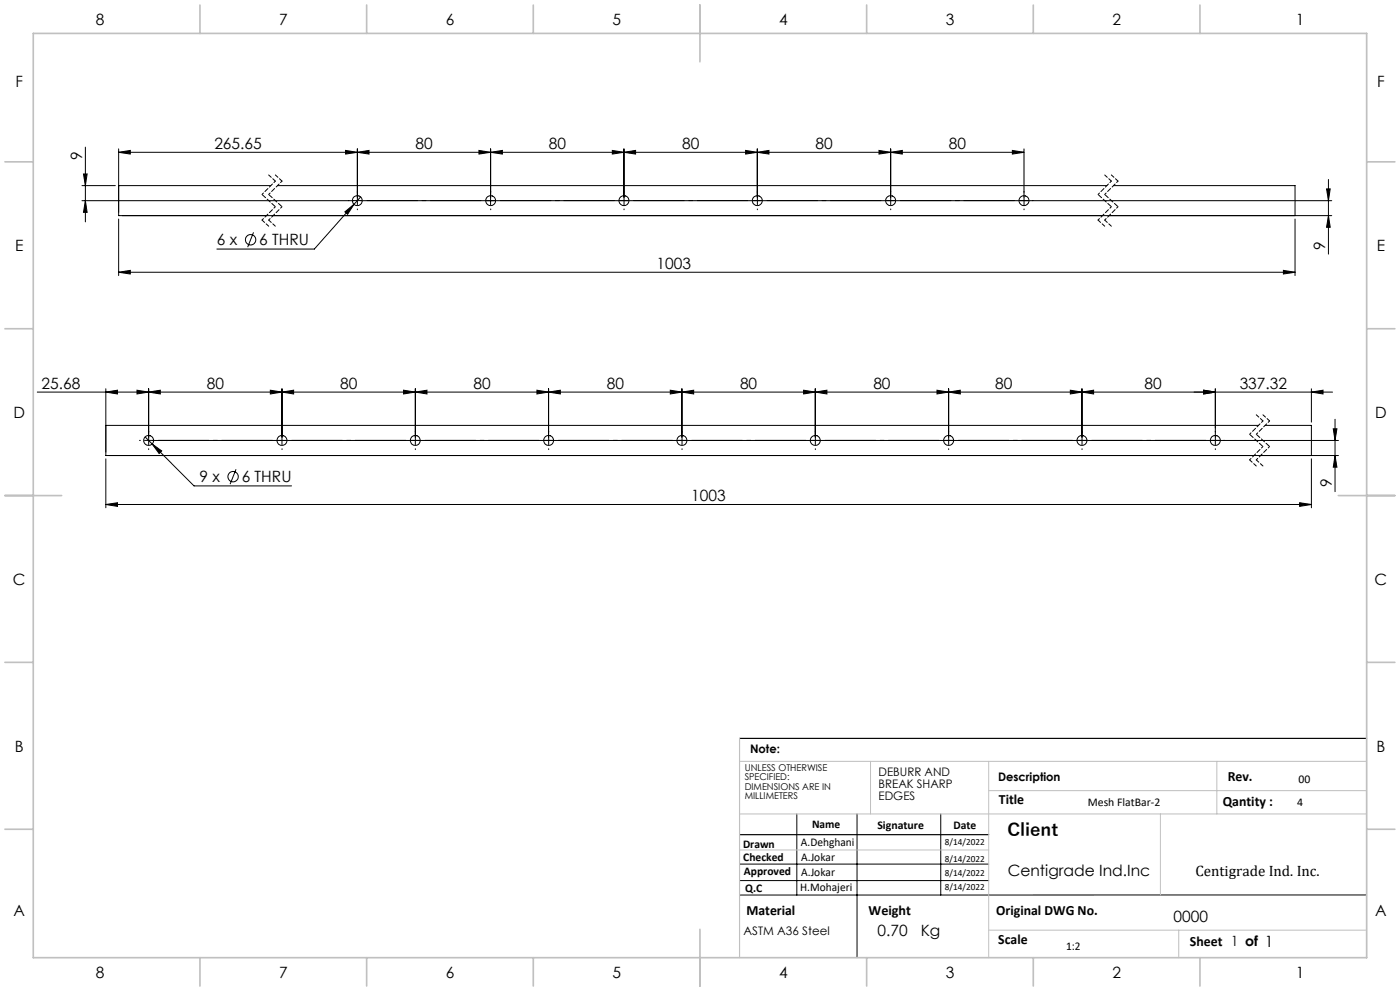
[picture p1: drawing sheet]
<svg xmlns="http://www.w3.org/2000/svg" width="420mm" height="297mm" viewBox="0 0 420 297" stroke-linecap="round" stroke-linejoin="round" font-family="sans-serif">
<g fill="none" stroke="#000" stroke-width=".3">
<path d="M24.6 55.6h10M25 52.1h1.1l-.5 3.5zM25.6 44.1v22.4M35.6 45.6l3.5-.5v1.1zM35.6 44.6v20h363.9M35.6 45.6h271.6M35.6 55.6h45.6M83.3 55.6h248.8M103.7 45.1l3.5 .5-3.5 .6zM107.2 45.6l3.5-.5v1.1zM107.2 44.6v14.5M108.2 59l-2 2.2"/>
<path d="M143.7 45.1l3.5 .5-3.5 .6zM147.2 45.6l3.5-.5v1.1zM147.2 44.6v16.8M183.7 45.1l3.5 .5-3.5 .6zM187.2 45.6l3.5-.5v1.1zM187.2 44.6v14.5M223.7 45.1l3.5 .5-3.5 .6zM227.2 45.6l3.5-.5v1.1zM227.2 44.6v14.5M263.7 45.1l3.5 .5-3.5 .6zM267.2 45.6l3.5-.5v1.1zM267.2 44.6v14.5"/>
<path d="M303.7 45.1l3.5 .5-3.5 .6zM307.2 44.6v14.5M334 55.6h54.5v9M398 56.6h1.1l-.6 3.5zM398.5 53.8v22.4M24.6 60.1h81.6M25.6 60.1l.5 3.5h-1.1zM35.6 65.6v17M76.1 69.6l-1.8 4.5M103.5 63.5l2.7-2.3-1.9 3zM106.2 61.2l-11.9 13.4h-29.2M108.2 60.1h291.3"/>
<path d="M388.5 65.6v17M398.5 64.6l.6 3.5h-1.1zM35.6 81.6l3.5-.6v1.1zM35.6 81.6h352.9M385 81l3.5 .6-3.5 .5zM11.2 117.5h388.6M31.8 117.5l3.4-.6v1.2zM31.8 116.5v20h369.7M41.1 116.9l3.5 .6-3.5 .6zM44.6 117.5l3.5-.6v1.2zM44.6 116.5v14.5M81.1 116.9l3.5 .6-3.5 .6z"/>
<path d="M84.6 117.5l3.5-.6v1.2zM84.6 116.5v16.7M121.1 116.9l3.5 .6-3.5 .6zM124.6 117.5l3.5-.6v1.2zM124.6 116.5v14.5M161.1 116.9l3.5 .6-3.5 .6zM164.6 117.5l3.5-.6v1.2zM164.6 116.5v14.5M201.1 116.9l3.5 .6-3.5 .6zM204.6 117.5l3.5-.6v1.2zM204.6 116.5v14.5M241.1 116.9l3.5 .6-3.5 .6z"/>
<path d="M244.6 117.5l3.5-.6v1.2zM244.6 116.5v14.5M281.1 116.9l3.5 .6-3.5 .6zM284.6 117.5l3.5-.6v1.2zM284.6 116.5v14.5M321.1 116.9l3.5 .6-3.5 .6zM324.6 117.5l3.5-.6v1.2zM324.6 116.5v14.5M361.1 116.9l3.5 .6-3.5 .6zM364.6 116.5v14.5M393.4 117.5l3.5-.6v1.2zM393.4 116.5v10"/>
<path d="M31.7 137.5v14.7M31.8 127.5h345.7M43.5 130.9l2.1 2.2M45.6 132h355.9M45.6 133.1l2.9 2-.8 .8zM45.6 133.1l12.6 12.5h29.3M379.5 127.5h13.9v9M393.4 137.5v14.7M400 128.5h1.1l-.6 3.5zM400.5 136.5l.6 3.5h-1.1zM400.5 125.7v21.7M31.7 151.2l3.5-.5v1.1z"/>
<path d="M31.7 151.2h361.7M70.8 140.6l-1.8 4.5M389.9 150.7l3.5 .5-3.5 .6zM221.9 259h74.7M239 243.9v24.3M257.1 243.9v43.1M282.2 243.9v24.3M221.9 263.9h74.7M410 268.2h-188.1"/>
<circle cx="75.2" cy="71.8" r="1.55"/>
<circle cx="107.2" cy="60.1" r="1.49"/>
<circle cx="147.2" cy="60.1" r="1.49"/>
<circle cx="187.2" cy="60.1" r="1.5"/>
<circle cx="227.2" cy="60.1" r="1.5"/>
<circle cx="267.2" cy="60.1" r="1.5"/>
<circle cx="307.2" cy="60.1" r="1.49"/>
<circle cx="44.6" cy="132" r="1.5"/>
<circle cx="84.6" cy="132" r="1.5"/>
<circle cx="124.6" cy="132" r="1.5"/>
<circle cx="164.6" cy="132" r="1.5"/>
<circle cx="204.6" cy="132" r="1.51"/>
<circle cx="244.6" cy="132" r="1.5"/>
<circle cx="284.6" cy="132" r="1.5"/>
<circle cx="324.6" cy="132" r="1.5"/>
<circle cx="364.6" cy="132" r="1.5"/>
<circle cx="69.9" cy="142.9" r="1.55"/>
</g>
<g fill="none" stroke="#000" stroke-width=".3" stroke-dasharray="15.2 1.3 1.3 1.3">
<path d="M107.2 57.6v-.2M147.2 57.6v-.2M187.2 57.6v-.2M227.2 57.6v-.2M267.2 57.6v-.2M307.2 57.6v-.2M104.7 60.1h-.2M107.2 60.1h-1.2M107.2 60.1v1.3M107.2 60.1h1.3M107.2 60.1v-1.2M107.2 62.6v.3"/>
<path d="M147.2 62.6v.3M187.2 60.1h-1.2M187.2 60.1v1.3M187.2 60.1h1.3M187.2 60.1v-1.2M187.2 62.6v.3M227.2 60.1h-1.2M227.2 60.1v1.3M227.2 60.1h1.3M227.2 60.1v-1.2M227.2 62.6v.3M267.2 60.1h-1.2"/>
<path d="M267.2 60.1v1.3M267.2 60.1h1.3M267.2 60.1v-1.2M267.2 62.6v.3M307.2 60.1h-1.2M307.2 60.1v1.3M307.2 60.1h1.3M307.2 60.1v-1.2M307.2 62.6v.3M309.7 60.1h.3M42.1 132h-.2M44.6 132h-1.2"/>
<path d="M44.6 132v1.2M44.6 132h1.3M44.6 132v-1.3M44.6 134.5v.2M44.6 129.5v-.3M84.6 134.5v.2M84.6 129.5v-.3M124.6 132h-1.2M124.6 132v1.2M124.6 132h1.3M124.6 132v-1.3M124.6 134.5v.2"/>
<path d="M124.6 129.5v-.3M164.6 132h-1.2M164.6 132v1.2M164.6 132h1.3M164.6 132v-1.3M164.6 134.5v.2M164.6 129.5v-.3M204.6 132h-1.2M204.6 132v1.2M204.6 132h1.3M204.6 132v-1.3M204.6 134.5v.2"/>
<path d="M204.6 129.5v-.3M244.6 132h-1.2M244.6 132v1.2M244.6 132h1.3M244.6 132v-1.3M244.6 134.5v.2M244.6 129.5v-.3M284.6 132h-1.2M284.6 132v1.2M284.6 132h1.3M284.6 132v-1.3M284.6 134.5v.2"/>
<path d="M284.6 129.5v-.3M324.6 132h-1.2M324.6 132v1.2M324.6 132h1.3M324.6 132v-1.3M324.6 134.5v.2M324.6 129.5v-.3M364.6 132h-1.2M364.6 132v1.2M364.6 132h1.3M364.6 132v-1.3M364.6 134.5v.2"/>
<path d="M364.6 129.5v-.3M367.1 132h.3"/>
</g>
<g fill="none" stroke="#000" stroke-width=".3" stroke-dasharray="15.2 1.3 1.3 1.3" stroke-dashoffset="-.4">
<path d="M144.7 60.1h-35M184.7 60.1h-35M224.7 60.1h-35M264.7 60.1h-35M304.7 60.1h-35M82.1 132h-35M122.1 132h-35M162.1 132h-35M202.1 132h-35M242.1 132h-35M282.1 132h-35M322.1 132h-35"/>
<path d="M362.1 132h-35"/>
</g>
<path d="M80.6 52.4l2 1.9M82.6 52.4l2 1.9M331.4 52.4l2 1.9M333.4 52.4l2 1.9M78.6 66l2 1.8M80.6 66l2 1.8M329.4 66l2 1.8M331.4 66l2 1.8M374.9 137.8l2 1.9M376.9 124.3l2 1.8M376.9 137.8l2 1.9M378.9 124.3l2 1.8" fill="none" stroke="#000" stroke-width=".3" stroke-dasharray="1.3 .6" stroke-dashoffset=".2"/>
<path d="M82.6 54.3l-4 4M84.6 54.3l-4 4M333.4 54.3l-4 4M335.4 54.3l-4 4M82.6 62l-4 4M84.6 62l-4 4M333.4 62l-4 4M335.4 62l-4 4M378.9 126.1l-4 4M378.9 133.8l-4 4M380.9 126.1l-4 4M380.9 133.8l-4 4" fill="none" stroke="#000" stroke-width=".3" stroke-dasharray="1.3 .6" stroke-dashoffset=".7"/>
<path d="M78.6 58.3l4 3.7M80.6 58.3l4 3.7M329.4 58.3l4 3.7M331.4 58.3l4 3.7M374.9 130.1l4 3.7M376.9 130.1l4 3.7" fill="none" stroke="#000" stroke-width=".3" stroke-dasharray="1.3 .6" stroke-dashoffset="-.2"/>
<path d="M221.9 221.3h188.1M221.9 250.2h74.7" fill="none" stroke="#000" stroke-width=".35"/>
<path d="M221.9 228.2h188.1M261.2 228.2v15.7M296.6 228.2v58.8M296.6 237h113.4M365.1 228.2v15.7M221.9 243.9h188.1M221.9 254.7h74.7M348.1 243.9v24.3M296.6 278.8h113.4M353.6 278.8v8.2" fill="none" stroke="#c0c0c0" stroke-width=".3"/>
<path d="M221.9 221.3v65.7" fill="none" stroke="#c0c0c0" stroke-width=".35"/>
<g fill="none" stroke="#c0c0c0" stroke-width=".5">
<path d="M10 10h400v277h-400zM60 1.5v8.5M110 1.5v8.5M160 1.5v8.5M210 1.5v17M260 1.5v8.5M310 1.5v8.5M360 1.5v8.5M1.5 48.5h8.5M410 48.5h8.5M1.5 98.5h8.5M410 98.5h8.5"/>
<path d="M1.5 148.5h17M401.5 148.5h17M1.5 198.5h8.5M410 198.5h8.5M1.5 248.5h8.5M410 248.5h8.5M210 278.5v17M60 287v8.5M110 287v8.5M160 287v8.5M260 287v8.5M310 287v8.5"/>
<path d="M360 287v8.5"/>
</g>
<g fill="#000">
<path d="M25 52.1h1.1l-.5 3.5zM25.6 60.1l.5 3.5h-1.1z"/>
<path d="M103.5 63.5l.8 .7 1.9-3zM35.6 45.6l3.5-.5v1.1zM103.7 45.1l3.5 .5-3.5 .6zM107.2 45.6l3.5-.5v1.1zM143.7 45.1l3.5 .5-3.5 .6zM147.2 45.6l3.5-.5v1.1zM183.7 45.1l3.5 .5-3.5 .6zM187.2 45.6l3.5-.5v1.1zM223.7 45.1l3.5 .5-3.5 .6zM227.2 45.6l3.5-.5v1.1zM263.7 45.1l3.5 .5-3.5 .6zM267.2 45.6l3.5-.5v1.1zM303.7 45.1l3.5 .5-3.5 .6zM45.6 133.1l2.1 2.8 .8-.8zM31.8 117.5l3.4-.6v1.2zM41.1 116.9l3.5 .6-3.5 .6zM44.6 117.5l3.5-.6v1.2zM81.1 116.9l3.5 .6-3.5 .6zM84.6 117.5l3.5-.6v1.2zM121.1 116.9l3.5 .6-3.5 .6zM124.6 117.5l3.5-.6v1.2zM161.1 116.9l3.5 .6-3.5 .6zM164.6 117.5l3.5-.6v1.2zM201.1 116.9l3.5 .6-3.5 .6zM204.6 117.5l3.5-.6v1.2zM241.1 116.9l3.5 .6-3.5 .6zM244.6 117.5l3.5-.6v1.2zM281.1 116.9l3.5 .6-3.5 .6zM284.6 117.5l3.5-.6v1.2zM321.1 116.9l3.5 .6-3.5 .6zM324.6 117.5l3.5-.6v1.2zM361.1 116.9l3.5 .6-3.5 .6z"/>
<path d="M398.5 64.6l.6 3.5h-1.1zM398 56.6h1.1l-.6 3.5zM400.5 136.5l.6 3.5h-1.1zM400 128.5h1.1l-.6 3.5z"/>
<path d="M35.6 81.6l3.5-.6v1.1zM385 81l3.5 .6-3.5 .5z"/>
<path d="M361.1 116.9l3.5 .6-3.5 .6zM393.4 117.5l3.5-.6v1.2z"/>
<path d="M31.7 151.2l3.5-.5v1.1zM389.9 150.7l3.5 .5-3.5 .6z"/>
</g>
<text font-size="5.3" x="302.2" y="250.7">Client</text>
<g font-size="4.7">
<text x="28.7" y="7.6">8</text>
<text x="83.7" y="7.6">7</text>
<text x="133.7" y="7.6">6</text>
<text x="183.7" y="7.6">5</text>
<text x="233.7" y="7.6">4</text>
<text x="283.7" y="7.6">3</text>
<text x="333.7" y="7.6">2</text>
<text x="388.7" y="7.6">1</text>
<text x="4.6" y="26.1">F</text>
<text x="413.1" y="26.1">F</text>
<text x="24.6" y="48" transform="rotate(-90 24.6 48)">9</text>
<text x="64.3" y="44.6">265.65</text>
<text x="124.6" y="44.6">80</text>
<text x="164.6" y="44.6">80</text>
<text x="204.6" y="44.6">80</text>
<text x="244.6" y="44.6">80</text>
<text x="284.6" y="44.6">80</text>
<text x="4.5" y="75.3">E</text>
<text x="65.1" y="73.5">6 x</text>
<text x="77.8" y="73.5">6 THRU</text>
<text x="397.5" y="74.8" transform="rotate(-90 397.5 74.8)">9</text>
<text x="413" y="75.3">E</text>
<text x="197" y="80.6">1003</text>
<text x="12.5" y="116.5">25.68</text>
<text x="62" y="116.5">80</text>
<text x="102" y="116.5">80</text>
<text x="142" y="116.5">80</text>
<text x="182" y="116.5">80</text>
<text x="222" y="116.5">80</text>
<text x="262" y="116.5">80</text>
<text x="298.6" y="116.5">80</text>
<text x="343.4" y="116.5">80</text>
<text x="371.9" y="116.5">337.32</text>
<text x="4" y="125.3">D</text>
<text x="412.5" y="125.3">D</text>
<text x="59.8" y="144.5">9 x</text>
<text x="72.5" y="144.5">6 THRU</text>
<text x="399.5" y="146" transform="rotate(-90 399.5 146)">9</text>
<text x="207.4" y="150.2">1003</text>
<text x="3.9" y="175.3">C</text>
<text x="412.4" y="175.3">C</text>
<text x="4.4" y="225.3">B</text>
<text x="412.9" y="225.3">B</text>
<text x="302.3" y="262.6">Centigrade Ind.Inc</text>
<text x="4" y="274.6">A</text>
<text x="412.5" y="274.6">A</text>
<text x="263.3" y="280.5">0.70</text>
<text x="276.2" y="280.5">Kg</text>
<text x="352.1" y="276.4">0000</text>
<text x="28.7" y="293.1">8</text>
<text x="83.7" y="293.1">7</text>
<text x="133.7" y="293.1">6</text>
<text x="183.7" y="293.1">5</text>
<text x="233.7" y="293.1">4</text>
<text x="283.7" y="293.1">3</text>
<text x="333.7" y="293.1">2</text>
<text x="388.7" y="293.1">1</text>
</g>
<text font-size="4.5" x="358.6" y="262.6">Centigrade Ind. Inc.</text>
<g font-size="4.2">
<text x="368.3" y="234.1">Rev.</text>
<text x="299.7" y="240.9">Title</text>
<text x="366.8" y="241.6">Qantity :</text>
<text x="223.9" y="274.2">Material</text>
<text x="260.6" y="274.2">Weight</text>
<text x="298.9" y="274.2">Original DWG No.</text>
<text x="299.5" y="282.8">Scale</text>
<text x="357" y="283.6">Sheet 1 of 1</text>
</g>
<g font-size="3.5">
<text x="225" y="225.7">Note:</text>
<text x="263.6" y="232.6">DEBURR AND</text>
<text x="263.6" y="236.1">BREAK SHARP</text>
<text x="263.6" y="239.7">EDGES</text>
<text x="299.4" y="234.1">Description</text>
<text x="389.6" y="234.7">00</text>
<text x="326.3" y="241.6">Mesh FlatBar-2</text>
<text x="389.2" y="241.6">4</text>
<text x="243.6" y="248.1">Name</text>
<text x="263.2" y="248.5">Signature</text>
<text x="286" y="248.5">Date</text>
<text x="222.9" y="254">Drawn</text>
<text x="240.3" y="253.6">A.Dehghani</text>
<text x="240.4" y="257.9">A.Jokar</text>
<text x="223" y="258.1">Checked</text>
<text x="223.2" y="262.1">Approved</text>
<text x="240.4" y="262.4">A.Jokar</text>
<text x="223.6" y="267.4">Q.C</text>
<text x="240.1" y="267.1">H.Mohajeri</text>
<text x="223.1" y="280.2">ASTM A36 Steel</text>
<text x="319.8" y="284.6">1:2</text>
</g>
<g font-size="2.8">
<text x="223.4" y="231">UNLESS OTHERWISE</text>
<text x="223.4" y="233.8">SPECIFIED:</text>
<text x="223.4" y="236.7">DIMENSIONS ARE IN</text>
<text x="223.4" y="239.5">MILLIMETERS</text>
<text x="283.5" y="253.2">8/14/2022</text>
<text x="283.5" y="258.4">8/14/2022</text>
<text x="283.5" y="262.7">8/14/2022</text>
<text x="283.5" y="266.6">8/14/2022</text>
</g>
</svg>
